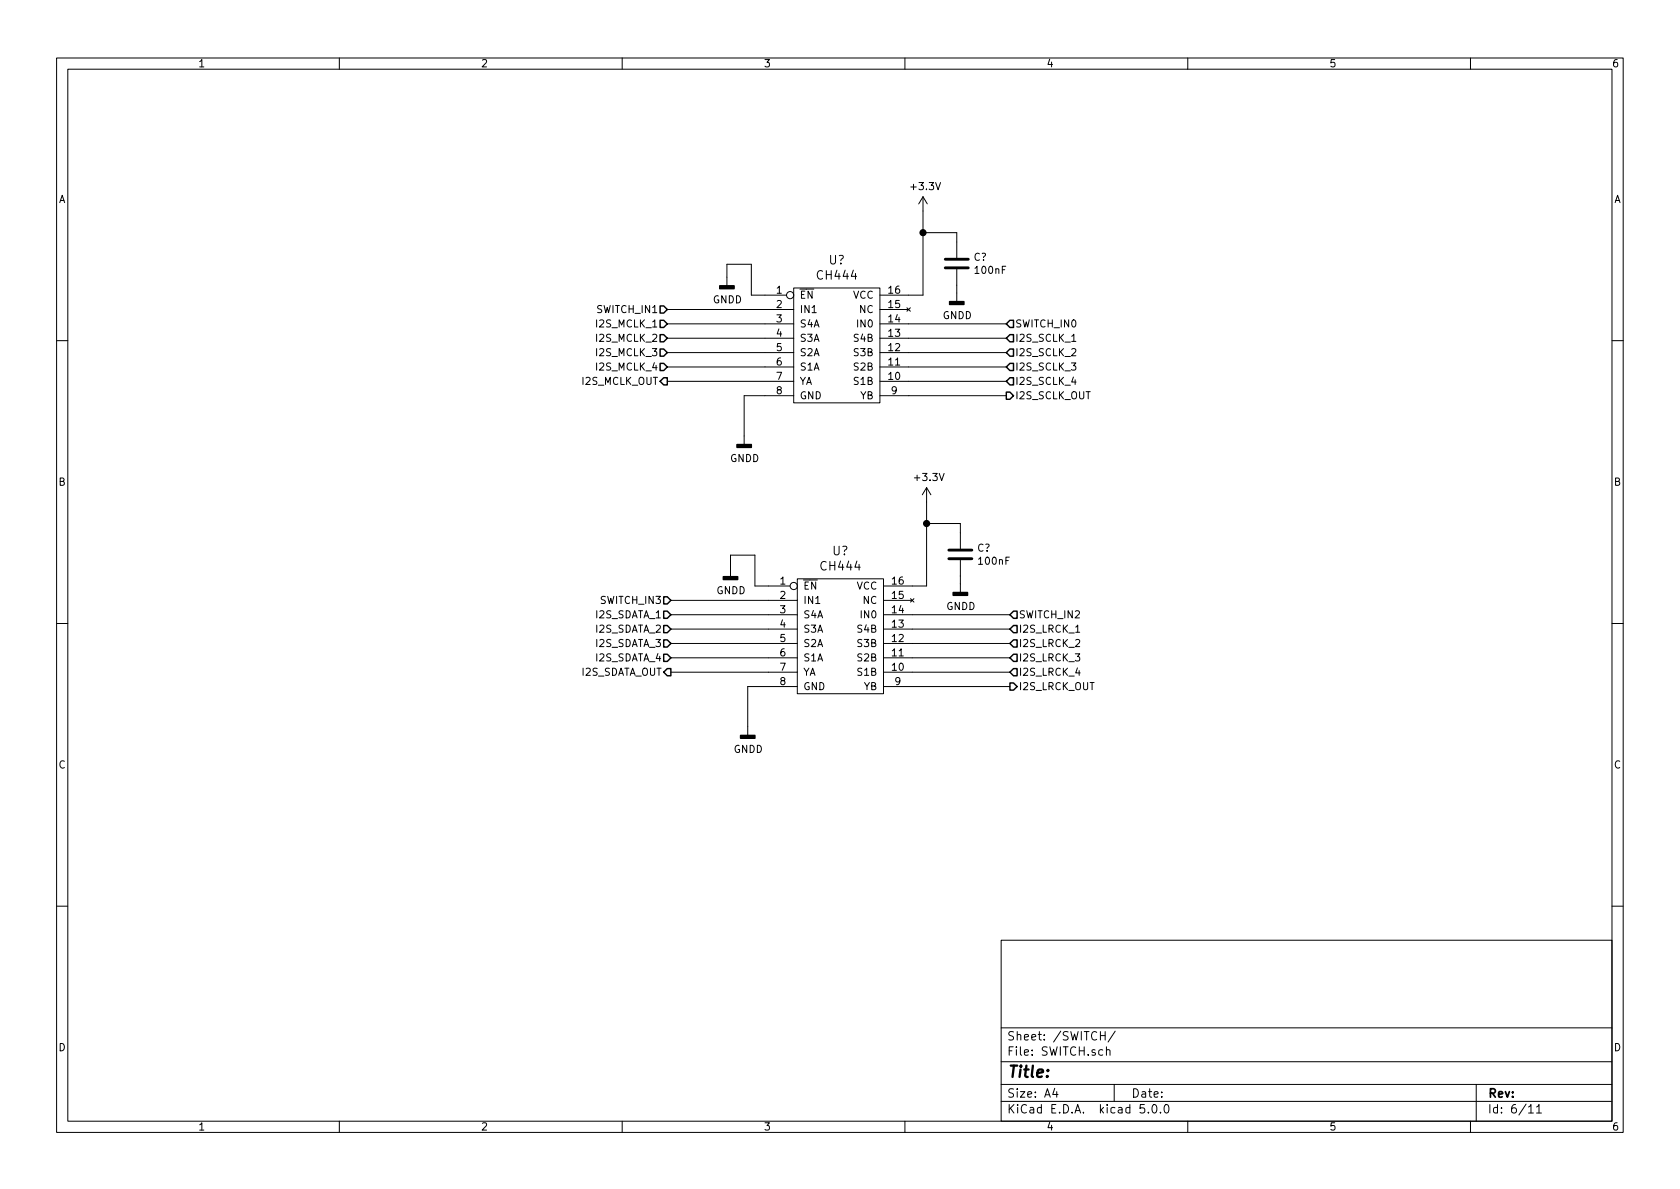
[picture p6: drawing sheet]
<svg xmlns="http://www.w3.org/2000/svg" width="297mm" height="210mm" viewBox="0 0 297 210" stroke-linecap="round" stroke-linejoin="round" font-family="sans-serif">
<g fill="none" stroke="#000" stroke-width=".18">
<path d="M10 10.3h277v189.9h-277zM12 12.2h273v186.1h-273zM60 10.3v1.9M110 10.3v1.9M160 10.3v1.9M210 10.3v1.9M260 10.3v1.9M163.2 34.8v17.4h-7.6M163.2 34.8l-.8 1.3M163.2 34.8l.8 1.3M118 54.7h22.3M118 57.3h22.3"/>
<path d="M118 59.8h22.3M128.5 50.5v-3.8h4.3v5.5h6.3M140.3 50.9h15.3v20.3h-15.3zM155.6 54.7h5.1M155.6 57.3h22.3M155.6 59.8h22.3M160.4 54.4l.6 .6M161 54.4l-.6 .6M163.2 41.1h6v4.5M169.2 47.6v5.7M10 60.2h2M118 62.4h22.3"/>
<path d="M118 64.9h22.3M118 67.4h22.3M140.3 70h-8.7v8.6M155.6 62.4h22.3M155.6 64.9h22.3M155.6 67.4h22.3M155.6 70h22.3M189.5 61.8l.5-.2 .2 .2v.2v.2l-.8 .7h.8M189.5 60.4h.7M189.8 66.7l-.3 .9h.8M285 60.2h2M163.8 86.2v17.4h-7.6"/>
<path d="M163.8 86.2l-.7 1.3M163.8 86.2l.8 1.3M163.8 92.6h6v4.4M169.8 99.1v5.7M10 110.3h2M118.6 106.2h22.4M118.6 108.7h22.4M118.6 111.2h22.4M118.6 113.8h22.4M118.6 116.3h22.4M118.6 118.9h22.4M129.2 102v-3.8h4.3v5.4h6.2"/>
<path d="M141 102.4h15.2v20.3h-15.2zM156.2 106.2h5.1M156.2 108.7h22.4M156.2 111.2h22.4M156.2 113.8h22.4M156.2 116.3h22.4M156.2 118.9h22.4M161 105.9l.6 .6M161.6 105.9l-.6 .6M190.2 111.8h.7M190.5 118.1l-.3 .9h.8M285 110.3h2"/>
<path d="M141 121.4h-8.8v8.6M156.2 121.4h22.4M10 160.2h2M177 166.3h108v32h-108zM285 160.2h2M60 198.3v1.9M110 198.3v1.9M160 198.3v1.9M177 194.8h108M177 191.8h108M177 187.8h108M177 181.8h108"/>
<path d="M186.5 192.5l-.4 1h1M186.8 193v1M194.6 183.1h.8M195.4 182.4v1.5M195.6 185.7l.2-.1 .4 .1 .1 .9M195.6 185.1v1.5M197 191.8v3M197.2 182.3l-1.3 2M202.3 195.3h-.7l-.1 .7 .3-.1 .5 .1 .1 .2-.1 .5-.2 .1-.6-.1M203 196.7v.1M203.8 195.5l.2-.2a.8 .8 0 0 1 .6 .8 .8 .8 0 0 1-.6 .7l-.2-.1-.1-.4zM205.2 196.7v.1"/>
<path d="M206 195.5l.3-.2a.94 .94 0 0 1 0 1.5 .79 .79 0 0 1-.3-1.3zM210 198.3v1.9M260 198.3v1.9M261 191.8v6.5M270.3 195.8l.4-.5v1.5M270.3 196.8h.8M271.7 195.8l.4-.5v1.5M271.7 196.8h.8"/>
<circle cx="139.7" cy="52.2" r=".63"/>
<circle cx="140.3" cy="103.6" r=".63"/>
</g>
<path d="M167.1 47.4h4.1M167.1 45.8h4.1M167.8 98.8h4M167.8 97.3h4" fill="none" stroke="#000" stroke-width=".51"/>
<g fill="#000" stroke="#000" stroke-width=".25">
<path d="M127.3 50.5h2.5v.5h-2.5zM167.9 53.3h2.5v.5h-2.5zM130.3 78.6h2.5v.5h-2.5zM127.9 102h2.5v.5h-2.5zM168.5 104.8h2.6v.5h-2.6zM130.9 130h2.6v.6h-2.6z"/>
<circle cx="163.2" cy="41.1" r=".51"/>
<circle cx="163.8" cy="92.6" r=".51"/>
</g>
<g fill="none" stroke="#000" stroke-width=".25">
<path d="M116.7 56.6h.6l.7 .7-.7 .6h-.6zM116.7 59.2h.6l.7 .6-.7 .6h-.6zM116.7 54.1h.6l.7 .6-.7 .7h-.6zM178.6 59.2h.6v1.2h-.6l-.7-.6zM178.6 56.6h.6v1.3h-.6l-.7-.6zM116.7 61.7h.6l.7 .7-.7 .6h-.6zM116.7 64.3h.6l.7 .6-.7 .6h-.6zM117.3 66.8h.7v1.3h-.7l-.6-.7zM177.9 69.3h.7l.6 .7-.6 .6h-.7zM178.6 61.7h.6v1.3h-.6l-.7-.6zM178.6 64.3h.6v1.2h-.6l-.7-.6zM178.6 66.8h.6v1.3h-.6l-.7-.7z"/>
<path d="M117.3 108.1h.7l.6 .6-.6 .6h-.7zM117.3 105.5h.7l.6 .7-.6 .6h-.7zM117.3 110.6h.7l.6 .6-.6 .7h-.7zM117.3 113.2h.7l.6 .6-.6 .6h-.7zM117.3 115.7h.7l.6 .6-.6 .7h-.7zM118 118.2h.6v1.3h-.6l-.7-.6zM179.2 110.6h.6v1.3h-.6l-.6-.7zM179.2 113.2h.6v1.2h-.6l-.6-.6zM179.2 115.7h.6v1.3h-.6l-.6-.7zM179.2 118.2h.6v1.3h-.6l-.6-.6zM179.2 108.1h.6v1.2h-.6l-.6-.6zM178.6 120.8h.6l.6 .6-.6 .6h-.6z"/>
</g>
<text font-size="2.8" x="178" y="190.5">Title:</text>
<g font-size="2.1">
<text x="146.6" y="46.8">U?</text>
<text x="144.7" y="49.4">CH444</text>
<text x="145.3" y="100.9">CH444</text>
<text x="147.2" y="98.2">U?</text>
<text x="178" y="184">Sheet: /SWITCH/</text>
<text x="178" y="186.7">File: SWITCH.sch</text>
<text x="178" y="196.9">KiCad E.D.A. kicad 5.0.0</text>
<text x="178" y="194.1">Size: A4</text>
<text x="200" y="194.1">Date:</text>
<text x="263" y="194.1">Rev:</text>
<text x="263" y="196.9">Id: 6/11</text>
</g>
<g font-size="1.8">
<text x="35" y="11.9">1</text>
<text x="85" y="11.9">2</text>
<text x="135" y="11.9">3</text>
<text x="185" y="11.9">4</text>
<text x="235" y="11.9">5</text>
<text x="285" y="11.9">6</text>
<text x="10.4" y="35.9">A</text>
<text x="161.2" y="33.6">+3.3V</text>
<text x="285.4" y="35.9">A</text>
<text x="172.2" y="46.1">C?</text>
<text x="126" y="53.6">GNDD</text>
<text x="137.3" y="51.9">1</text>
<text x="141.4" y="52.8">EN</text>
<text x="150.8" y="52.8">VCC</text>
<text x="157.1" y="51.9">16</text>
<text x="172.5" y="48.4">100nF</text>
<text x="105.7" y="57.9">I2S_MCLK_1</text>
<text x="105.7" y="55.4">SWITCH_IN1</text>
<text x="137.3" y="54.5">2</text>
<text x="137.3" y="57">3</text>
<text x="137.3" y="59.6">4</text>
<text x="141.4" y="55.4">IN1</text>
<text x="141.4" y="57.9">S4A</text>
<text x="151.8" y="57.9">IN0</text>
<text x="152" y="55.4">NC</text>
<text x="157.1" y="59.6">13</text>
<text x="157.1" y="57">14</text>
<text x="157.1" y="54.5">15</text>
<text x="166.7" y="56.4">GNDD</text>
<text x="179.5" y="57.9">SWITCH_IN0</text>
<text x="105.7" y="60.4">I2S_MCLK_2</text>
<text x="105.7" y="63">I2S_MCLK_3</text>
<text x="105.7" y="65.5">I2S_MCLK_4</text>
<text x="137.3" y="62.1">5</text>
<text x="137.3" y="64.6">6</text>
<text x="141.4" y="60.4">S3A</text>
<text x="141.4" y="63">S2A</text>
<text x="141.4" y="65.5">S1A</text>
<text x="151.1" y="65.5">S2B</text>
<text x="151.1" y="63">S3B</text>
<text x="151.1" y="60.4">S4B</text>
<text x="157.1" y="64.6">11</text>
<text x="157.1" y="62.1">12</text>
<text x="179.5" y="60.4">I2S_SCLK_1</text>
<text x="179.5" y="63">I2S_SCLK_2</text>
<text x="179.5" y="65.5">I2S_SCLK_3</text>
<text x="103" y="68.1">I2S_MCLK_OUT</text>
<text x="137.3" y="67.2">7</text>
<text x="137.3" y="69.7">8</text>
<text x="141.4" y="68.1">YA</text>
<text x="141.4" y="70.6">GND</text>
<text x="151.1" y="68.1">S1B</text>
<text x="152.1" y="70.6">YB</text>
<text x="157.1" y="67.2">10</text>
<text x="157.6" y="69.7">9</text>
<text x="179.5" y="68.1">I2S_SCLK_4</text>
<text x="179.5" y="70.6">I2S_SCLK_OUT</text>
<text x="129.1" y="81.7">GNDD</text>
<text x="10.4" y="85.9">B</text>
<text x="161.9" y="85.1">+3.3V</text>
<text x="285.4" y="85.9">B</text>
<text x="172.8" y="97.6">C?</text>
<text x="173.2" y="99.9">100nF</text>
<text x="106.4" y="106.8">SWITCH_IN3</text>
<text x="126.7" y="105.1">GNDD</text>
<text x="137.9" y="103.4">1</text>
<text x="137.9" y="105.9">2</text>
<text x="142" y="104.3">EN</text>
<text x="142" y="106.8">IN1</text>
<text x="151.5" y="104.3">VCC</text>
<text x="152.6" y="106.8">NC</text>
<text x="157.8" y="105.9">15</text>
<text x="157.8" y="103.4">16</text>
<text x="167.3" y="107.9">GNDD</text>
<text x="105.4" y="109.3">I2S_SDATA_1</text>
<text x="105.4" y="111.9">I2S_SDATA_2</text>
<text x="137.9" y="108.5">3</text>
<text x="137.9" y="111">4</text>
<text x="137.9" y="113.5">5</text>
<text x="142" y="109.3">S4A</text>
<text x="142" y="111.9">S3A</text>
<text x="151.8" y="111.9">S4B</text>
<text x="152.5" y="109.3">IN0</text>
<text x="157.8" y="113.5">12</text>
<text x="157.8" y="111">13</text>
<text x="157.8" y="108.5">14</text>
<text x="180.1" y="111.9">I2S_LRCK_1</text>
<text x="180.1" y="109.3">SWITCH_IN2</text>
<text x="102.6" y="119.5">I2S_SDATA_OUT</text>
<text x="105.4" y="114.4">I2S_SDATA_3</text>
<text x="105.4" y="117">I2S_SDATA_4</text>
<text x="137.9" y="116.1">6</text>
<text x="137.9" y="118.6">7</text>
<text x="142" y="114.4">S2A</text>
<text x="142" y="117">S1A</text>
<text x="142" y="119.5">YA</text>
<text x="151.8" y="119.5">S1B</text>
<text x="151.8" y="117">S2B</text>
<text x="151.8" y="114.4">S3B</text>
<text x="157.8" y="118.6">10</text>
<text x="157.8" y="116.1">11</text>
<text x="180.1" y="114.4">I2S_LRCK_2</text>
<text x="180.1" y="117">I2S_LRCK_3</text>
<text x="180.1" y="119.5">I2S_LRCK_4</text>
<text x="137.9" y="121.2">8</text>
<text x="142" y="122">GND</text>
<text x="152.7" y="122">YB</text>
<text x="158.3" y="121.2">9</text>
<text x="180.1" y="122">I2S_LRCK_OUT</text>
<text x="10.4" y="135.9">C</text>
<text x="129.7" y="133.1">GNDD</text>
<text x="285.4" y="135.9">C</text>
<text x="10.4" y="185.9">D</text>
<text x="285.4" y="185.9">D</text>
<text x="35" y="199.9">1</text>
<text x="85" y="199.9">2</text>
<text x="135" y="199.9">3</text>
<text x="185" y="199.9">4</text>
<text x="235" y="199.9">5</text>
<text x="285" y="199.9">6</text>
</g>
</svg>
